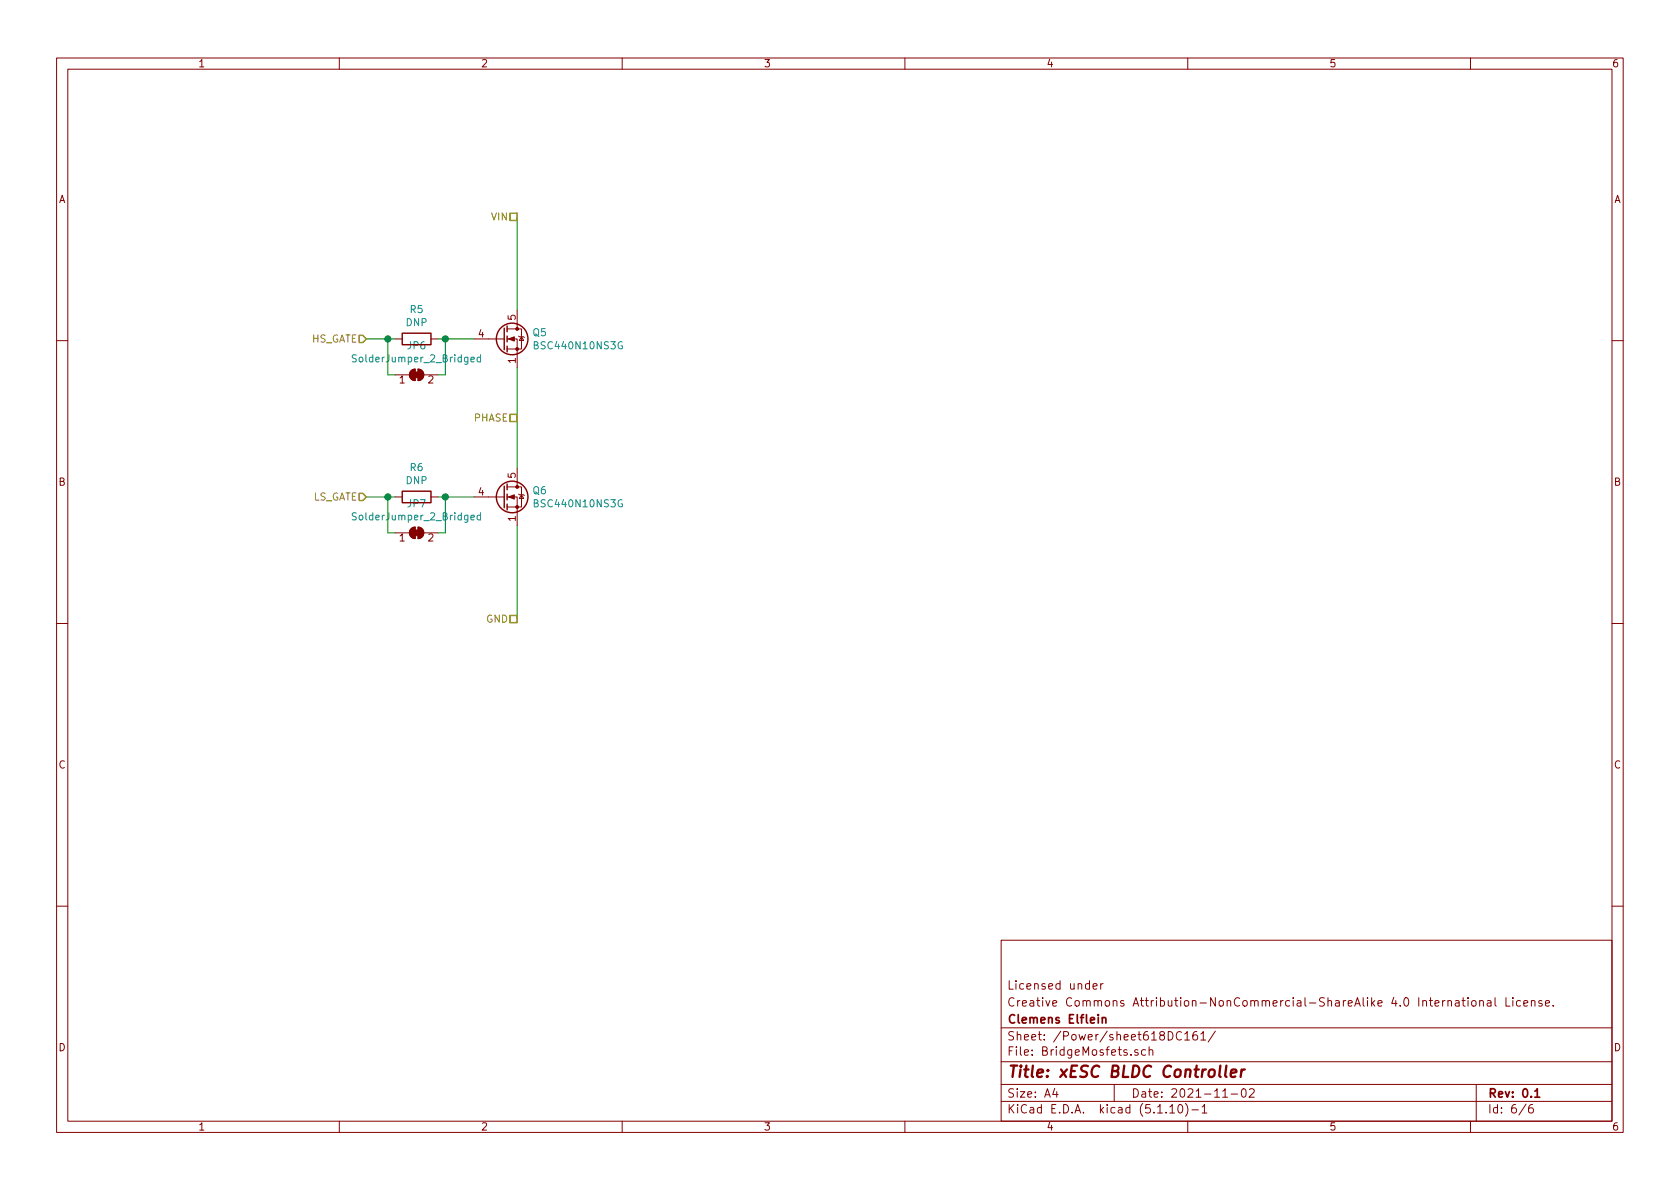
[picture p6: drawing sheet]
<svg xmlns="http://www.w3.org/2000/svg" width="297mm" height="210mm" viewBox="0 0 297 210" stroke-linecap="round" stroke-linejoin="round" font-family="sans-serif">
<g fill="none" stroke="#840000" stroke-width=".18">
<path d="M10 10.3h277v189.9h-277zM12 12.2h273v186.1h-273zM60 10.3v1.9M110 10.3v1.9M160 10.3v1.9M210 10.3v1.9M260 10.3v1.9M69.8 59.9h1.3M76.2 59.9h1.3M83.8 59.9h5.4M89.7 59.9h1.7v5.1M89.7 58.2h2.5v3.5h-2.5"/>
<path d="M91.4 54.9v3.3M91.7 59.4l.1 .2h.8l.1 .1M92.2 59.6l.4 .6h-.8zM10 60.2h2M69.8 66.3h2.6M72.6 65.6l.5-.3h.3v2a1.03 1.03 0 0 1-.9-.6 1.03 1.03 0 0 1 .1-1.1zM73.9 65.3a1.02 1.02 0 0 1 1 1 1.02 1.02 0 0 1-1 1zM74.9 66.3h2.6M285 60.2h2M69.8 87.9h1.3M69.8 94.2h2.6M72.6 93.6l.5-.3 .3-.1v2a1.03 1.03 0 0 1-.9-.5 1.03 1.03 0 0 1 .1-1.1z"/>
<path d="M73.9 93.2a1.02 1.02 0 0 1 1 1 1.02 1.02 0 0 1-1 1zM74.9 94.2h2.6M76.2 87.9h1.3M83.8 87.9h5.4M89.7 87.9h1.7v5.1M89.7 86.1h2.5v3.6h-2.5M91.4 82.8v3.3M91.7 87.4l.1 .1h.8l.1 .1M92.2 87.5l.4 .6h-.8zM10 110.3h2M285 110.3h2M10 160.2h2"/>
<path d="M177 166.3h108v32h-108zM193.3 174.4l.7-.1-.1-.3-.4-.1-.2 .2v.7h.6M194.6 173.9v1M195 173.9l-.4 .3M257.4 177h.5l.1 .9M258 177.3l-.5 .1a.29 .29 0 0 0-.2 .2 .29 .29 0 0 0 .2 .3l.5-.1M258.5 176.9h.6M258.7 176.4v1.3l.4 .2M259.6 176.4v.2M259.6 176.9v1M260.3 177.1l.2-.2 .4 .2 .1 .5-.1 .2-.4 .1-.2-.1zM261.6 177.1l.1-.1a.37 .37 0 0 1 .6 .1v.8"/>
<path d="M261.6 176.9v1M263 177h.6v.9M263.6 177.3l-.5 .1a.29 .29 0 0 0-.2 .2 .29 .29 0 0 0 .2 .3l.5-.1M264.3 176.4v1.3l.3 .2M266.3 176.4v1.5h.7M267.5 176.4v.2M267.5 176.9v1M268.8 177l-.4-.1-.3 .3 .1 .6 .2 .1 .4-.1M269.4 177.4l.7-.1v-.3l-.5-.1-.2 .2 .1 .7h.6M270.8 177.1l.2-.2 .3 .1 .1 .9M270.8 176.9v1M272.6 177l-.3-.1-.2 .2v.3l.5 .1v.3h-.5"/>
<path d="M273.3 177.4l.7-.1-.1-.3-.4-.1-.2 .2v.7h.6M274.6 177.8v.1M285 160.2h2M60 198.3v1.9M110 198.3v1.9M160 198.3v1.9M177 194.8h108M177 191.8h108M177 187.8h108M177 181.8h108M186.5 192.5l-.4 1h1M186.8 193v1"/>
<path d="M197 191.8v3M201.2 185.7a.37 .37 0 0 0-.6 .1l.1 .2 .5 .2 .1 .1-.3 .3-.4-.1M202.5 185.7l-.4-.1-.3 .3 .1 .6 .2 .1 .4-.1M203.2 185.7h.1a.37 .37 0 0 1 .5 .1v.8M203.2 185.1v1.5M206.8 195.8l.5-.5v1.5M206.8 196.8h.9M208.5 195.4l.1-.1a.8 .8 0 0 1 .5 .8 .8 .8 0 0 1-.5 .7 1 1 0 0 1-.1-1.4zM208.9 182.6a.59 .59 0 0 0-.8 0 .59 .59 0 0 0-.1 .7 .56 .56 0 0 0 .3 .5 .56 .56 0 0 0 .6 0M209.5 182.8l.4-.4v1.5M209.5 183.9h.8M209.6 195.1a1.71 1.71 0 0 1 0 2.3"/>
<path d="M210 198.3v1.9M210.7 196.3h1.2M211.6 182.4a.59 .59 0 0 0-.7 .7l.1 .7 .2 .1 .5-.1 .1-.5-.2-.2-.4-.1-.3 .3M212.3 182.8l.5-.4v1.5M212.3 183.9h.9M212.5 195.8l.5-.5v1.5M212.5 196.8h.9M214.9 182.3l-1.3 2M216.2 194h.8M217.7 193.5h1.1M219.6 192.7l.4-.2a.94 .94 0 0 1 0 1.5 .82 .82 0 0 1-.4-1.3zM220.9 192.7l.2-.2h.4l.2 .2 .1 .3-1 1h1"/>
<path d="M260 198.3v1.9M261 191.8v6.5M269.8 195.2l-1.2 2M271 195.3a.62 .62 0 0 0-.7 .7v.7l.3 .1 .4-.1 .1-.5-.1-.2-.4-.1-.3 .3"/>
</g>
<path d="M194.2 179.4v.2M194.2 179.9v1M194.9 179.9v1M194.9 180.1l.2-.2 .4 .1v.9M271.4 193l.4-.5v1.5M271.4 194h.8" fill="none" stroke="#840000" stroke-width=".3"/>
<path d="M216.8 188.4l-.2 1.8 .3 .2M217.6 189.8l1-.2-.1-.4h-.7l-.2 1 .2 .2 .6-.1M219.5 189.1l-.1 1.3M220.1 189.1a.54 .54 0 0 0-.6 .4" fill="none" stroke="#840000" stroke-width=".41"/>
<g fill="none" stroke="#840000" stroke-width=".25">
<path d="M71.1 58.9h5.1v2.1h-5.1zM89.2 58v3.8M89.7 57.7v1M89.7 59.4v1M89.7 61.2v1M71.1 86.9h5.1v2h-5.1zM89.2 86v3.8M89.7 85.6v1M89.7 87.4v1M89.7 89.1v1.1"/>
<circle cx="90.6" cy="59.9" r="2.79"/>
<circle cx="90.6" cy="87.9" r="2.79"/>
</g>
<g fill="#840000" stroke="#840000" stroke-width=".18">
<path d="M89.9 87.9l1-.4v.8z"/>
<path d="M72.6 93.6l.5-.3 .3-.1v2a1.03 1.03 0 0 1-.9-.5 1.03 1.03 0 0 1 .1-1.1z"/>
<path d="M73.9 93.2a1.02 1.02 0 0 1 1 1 1.02 1.02 0 0 1-1 1z"/>
<path d="M73.2 93.7h1v1h-1z"/>
<path d="M72.6 65.6l.5-.3h.3v2a1.03 1.03 0 0 1-.9-.6 1.03 1.03 0 0 1 .1-1.1z"/>
<path d="M73.9 65.3a1.02 1.02 0 0 1 1 1 1.02 1.02 0 0 1-1 1z"/>
<path d="M73.2 65.8h1v1h-1z"/>
<path d="M89.9 59.9l1-.3v.7z"/>
<circle cx="91.4" cy="89.7" r=".25"/>
<circle cx="91.4" cy="86.1" r=".25"/>
<circle cx="91.4" cy="61.7" r=".25"/>
<circle cx="91.4" cy="58.2" r=".25"/>
</g>
<path d="M63 62.8l-.5-.1-.2 .2v.3l.6 .3 .1 .3-.2 .2h-.5M83.3 63.6l.6-.1-.1-.3h-.4l-.1 .1v.7h.5M85 63.2h-.4l-.2 .2 .1 .6h.5M85 62.7v1.3M110 60.5a.59 .59 0 0 0-.7 .6 .59 .59 0 0 0 .7 .5l.1-.4h-.3M63 90.7h-.5l-.2 .1v.4l.6 .2 .1 .3-.2 .2h-.5M83.3 91.5l.6-.1-.1-.2-.4-.1-.1 .2v.6h.5M85 91.2l-.4-.1-.2 .2 .1 .6h.5M85 90.7v1.2M110 88.4a.59 .59 0 0 0-.7 .6 .59 .59 0 0 0 .7 .6l.1-.5h-.3" fill="none" stroke="#008484" stroke-width=".18"/>
<path d="M91.4 38.3v16.6M64.8 59.9h5M68.6 59.9v6.4h1.2M77.5 59.9h6.3M78.7 59.9v6.4h-1.2M91.4 65v17.8M64.8 87.9h5M68.6 87.9v6.3h1.2M77.5 87.9h6.3M78.7 87.9v6.3h-1.2M91.4 93v16.5" fill="none" stroke="#008400" stroke-width=".18"/>
<path d="M90.2 37.7h1.2v1.3h-1.2zM63.5 59.3h.6l.7 .6-.7 .7h-.6zM90.2 73.3h1.2v1.2h-1.2zM63.5 87.2h.6l.7 .7-.7 .6h-.6zM90.2 108.8h1.2v1.3h-1.2z" fill="none" stroke="#848400" stroke-width=".25"/>
<g fill="#008400" stroke="#008400" stroke-width=".25">
<circle cx="78.7" cy="59.9" r=".51"/>
<circle cx="68.6" cy="59.9" r=".51"/>
<circle cx="68.6" cy="87.9" r=".51"/>
<circle cx="78.7" cy="87.9" r=".51"/>
</g>
<text font-size="2.8" fill="#840000" x="178" y="190.5">Title: xESC BLDC Controller</text>
<g font-size="2.1" fill="#840000">
<text x="178" y="178">Creative Commons Attribution-NonCommercial-ShareAlike 4.0 International License.</text>
<text x="178" y="175">Licensed under</text>
<text x="178" y="184">Sheet: /Power/sheet618DC161/</text>
<text x="178" y="181">Clemens Elflein</text>
<text x="178" y="186.7">File: BridgeMosfets.sch</text>
<text x="178" y="196.9">KiCad E.D.A. kicad (5.1.10)-1</text>
<text x="178" y="194.1">Size: A4</text>
<text x="200" y="194.1">Date: 2021-11-02</text>
<text x="263" y="194.1">Rev: 0.1</text>
<text x="263" y="196.9">Id: 6/6</text>
</g>
<g font-size="1.8" fill="#840000">
<text x="35" y="11.9">1</text>
<text x="85" y="11.9">2</text>
<text x="135" y="11.9">3</text>
<text x="185" y="11.9">4</text>
<text x="235" y="11.9">5</text>
<text x="285" y="11.9">6</text>
<text x="10.4" y="35.9">A</text>
<text x="285.4" y="35.9">A</text>
<text x="84.6" y="59.7">4</text>
<text x="91.2" y="56.6" transform="rotate(-90 91.2 56.6)">5</text>
<text x="91.2" y="64.2" transform="rotate(-90 91.2 64.2)">1</text>
<text x="70.6" y="67.8">1</text>
<text x="75.7" y="67.8">2</text>
<text x="10.4" y="85.9">B</text>
<text x="84.6" y="87.6">4</text>
<text x="91.2" y="84.6" transform="rotate(-90 91.2 84.6)">5</text>
<text x="285.4" y="85.9">B</text>
<text x="70.6" y="95.8">1</text>
<text x="75.7" y="95.8">2</text>
<text x="91.2" y="92.2" transform="rotate(-90 91.2 92.2)">1</text>
<text x="10.4" y="135.9">C</text>
<text x="285.4" y="135.9">C</text>
<text x="10.4" y="185.9">D</text>
<text x="285.4" y="185.9">D</text>
<text x="35" y="199.9">1</text>
<text x="85" y="199.9">2</text>
<text x="135" y="199.9">3</text>
<text x="185" y="199.9">4</text>
<text x="235" y="199.9">5</text>
<text x="285" y="199.9">6</text>
</g>
<g font-size="1.8" fill="#848400">
<text x="87" y="39">VIN</text>
<text x="54.9" y="60.6">HS_GATE</text>
<text x="83.8" y="74.5">PHASE</text>
<text x="55.1" y="88.5">LS_GATE</text>
<text x="86" y="110.1">GND</text>
</g>
<g font-size="1.8" fill="#008484">
<text x="71.8" y="57.7">DNP</text>
<text x="72.5" y="55.4">R5</text>
<text x="94.3" y="59.5">Q5</text>
<text x="62.9" y="64.1">SolderJumper_2_Bridged</text>
<text x="72.1" y="61.8">JP6</text>
<text x="94.9" y="61.8">BSC440N10NS3G</text>
<text x="72.5" y="83.3">R6</text>
<text x="71.8" y="85.6">DNP</text>
<text x="72.1" y="89.7">JP7</text>
<text x="94.3" y="87.4">Q6</text>
<text x="94.9" y="89.7">BSC440N10NS3G</text>
<text x="62.9" y="92">SolderJumper_2_Bridged</text>
</g>
</svg>
